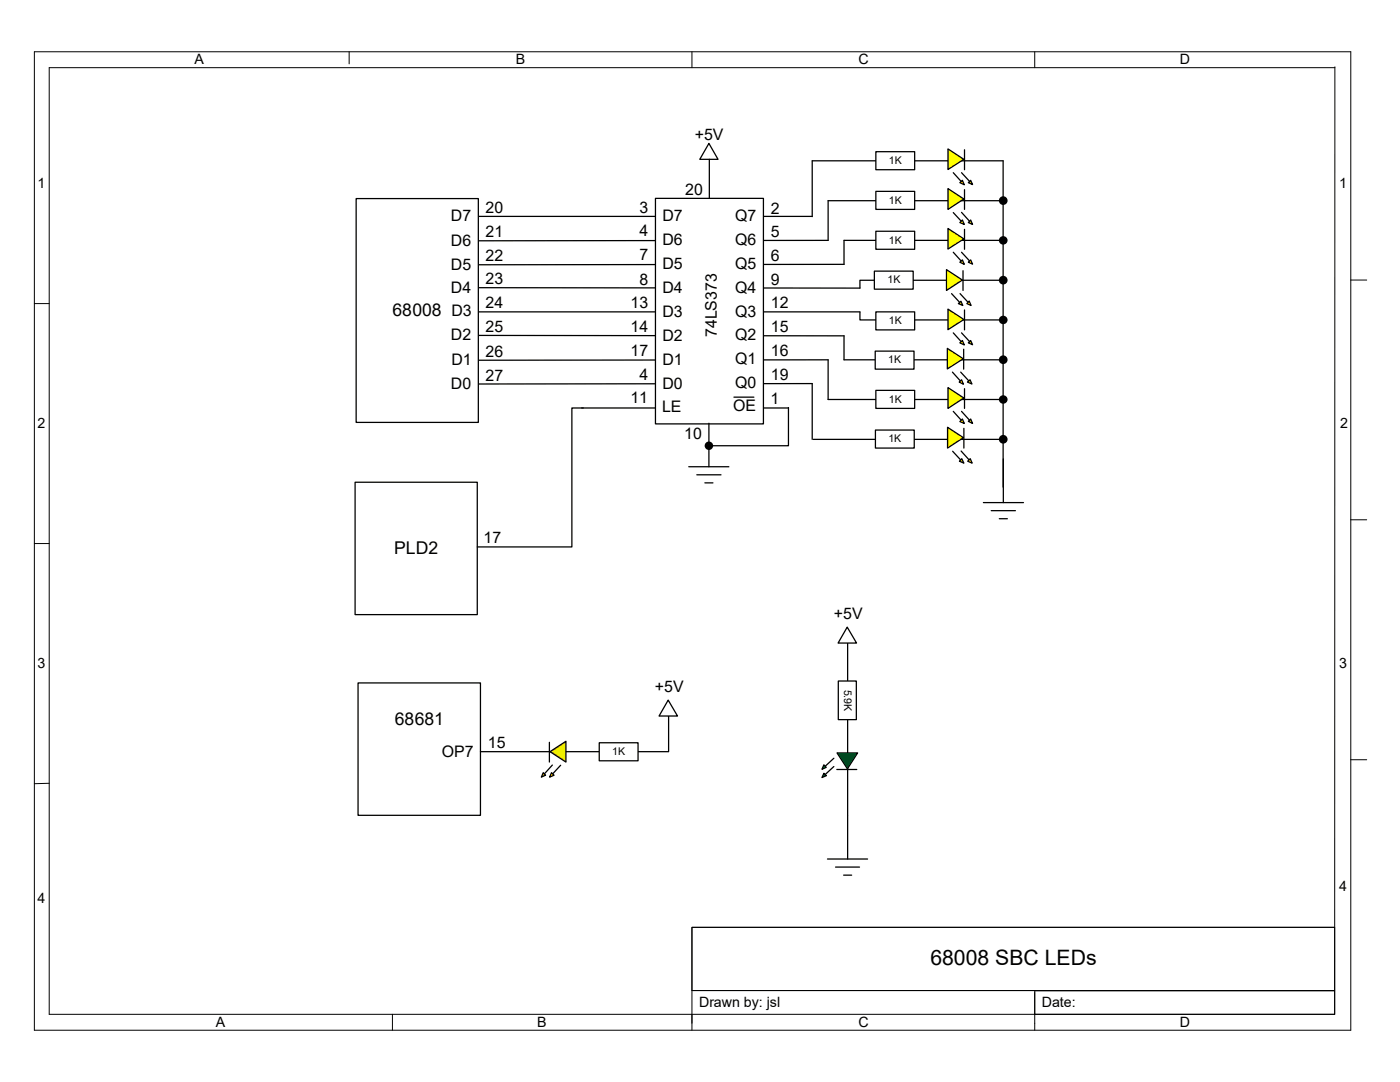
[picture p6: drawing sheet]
<svg xmlns="http://www.w3.org/2000/svg" width="279mm" height="216mm" viewBox="0 0 279 216" stroke-linecap="round" stroke-linejoin="round" font-family="sans-serif">
<path d="M95.2 43.2h66.9M95.2 57.4l76.4 .1M165.3 48h-70.1M168.4 52.7l-73.2 .1M95.2 62.2h76.4M95.2 66.9l73.2 .1M162.1 76.5l-66.9 .1M165.3 71.8l-70.1 .1" fill="none" stroke="#000" stroke-width=".25"/>
<path d="M71.1 39.6h24.4v44.7h-24.4z" fill="#fff"/>
<path d="M71.1 39.6h24.4v44.7h-24.4zM116.1 81.4h41.3" fill="none" stroke="#000" stroke-width=".25"/>
<g fill="none" stroke="#000" stroke-width=".2">
<path d="M6.9 10.3h262.7v195.3h-262.7zM69.7 10.3v2.4M138.1 10.3v3.2M206.5 10.3v3.2M266.4 13.3v189.1h-256.6v-188.9h256.6M269.5 55.9h3.3M6.9 60.6h2.9M6.9 108.5h2.9M269.5 103.7h3.3M9.8 156.3l-2.9 .1M269.5 151.6h3.3M138.1 185h128.3v12.7h-128.3z"/>
<path d="M138.1 197.7h128.3M206.5 197.7h59.9v4.7h-59.9zM206.5 198v7.6M266.4 185h-128.3v19.2M78.3 202.4v3.2M138.1 202.4v3.2"/>
</g>
<path d="M130.8 39.6h21.6v45h-21.6z" fill="#fff"/>
<path d="M130.8 39.6h21.6v45h-21.6zM200.2 55.9h-28.6v1.6M146.5 79.2h4M171.6 62.3v1.5h28.6" fill="none" stroke="#000" stroke-width=".25"/>
<g fill="#000">
<circle cx="200.2" cy="55.9" r=".87"/>
<circle cx="200.2" cy="63.8" r=".86"/>
</g>
<path d="M191.3 60.6l.5-.5 .4 .9z" fill="#ff0"/>
<path d="M189.9 58.6l1.6 1.7M191.3 60.6l.5-.5 .4 .9z" fill="none" stroke="#000" stroke-width=".25"/>
<path d="M193.4 60.1l.4 .9-.8-.4z" fill="#ff0"/>
<path d="M191.6 58.6l1.6 1.7M193.4 60.1l.4 .9-.8-.4z" fill="none" stroke="#000" stroke-width=".25"/>
<path d="M188.9 53.8l3.2 2.1-3.2 2.1z" fill="#ff0"/>
<path d="M188.9 53.8l3.2 2.1-3.2 2.1zM192.2 54v4" fill="none" stroke="#000" stroke-width=".25"/>
<path d="M174.5 54.1h7.7v3.6h-7.7z" fill="#fff"/>
<path d="M174.5 54.1h7.7v3.6h-7.7zM165.3 79.7h34.9M168.4 71.8h31.8" fill="none" stroke="#000" stroke-width=".25"/>
<g fill="#000">
<circle cx="200.2" cy="79.7" r=".86"/>
<circle cx="200.2" cy="71.8" r=".87"/>
</g>
<path d="M191.6 68.4l.5-.5 .3 .9z" fill="#ff0"/>
<path d="M190.2 66.4l1.6 1.8M191.6 68.4l.5-.5 .3 .9z" fill="none" stroke="#000" stroke-width=".25"/>
<path d="M193.7 67.9l.4 .9-.8-.4z" fill="#ff0"/>
<path d="M191.9 66.4l1.6 1.7M193.7 67.9l.4 .9-.8-.4z" fill="none" stroke="#000" stroke-width=".25"/>
<path d="M189.2 61.7l3.2 2.1-3.2 2z" fill="#ff0"/>
<path d="M189.2 61.7l3.2 2.1-3.2 2zM192.5 61.8v4" fill="none" stroke="#000" stroke-width=".25"/>
<path d="M174.8 62.2h7.7v3.6h-7.7z" fill="#fff"/>
<path d="M200.2 32.1h-38.1v11.1M200.2 48h-31.8v4.7M200.2 40h-34.9v8M162.1 76.5v11.2M165.3 71.8v7.9M168.4 67v4.8M174.8 62.2h7.7v3.6h-7.7zM162.3 87.7h37.9" fill="none" stroke="#000" stroke-width=".25"/>
<g fill="#000">
<circle cx="200.2" cy="48" r=".86"/>
<circle cx="200.2" cy="40" r=".87"/>
<circle cx="200.2" cy="87.7" r=".87"/>
</g>
<path d="M191.9 75.8l.4 .9-.9-.5z" fill="#ff0"/>
<path d="M190.1 74.3l1.5 1.7M191.9 75.8l.4 .9-.9-.5z" fill="none" stroke="#000" stroke-width=".25"/>
<path d="M193.1 76.2l.5-.4 .4 .8z" fill="#ff0"/>
<path d="M191.7 74.3l1.6 1.6M193.1 76.2l.5-.4 .4 .8z" fill="none" stroke="#000" stroke-width=".25"/>
<path d="M189.1 69.5l3.1 2.1-3.1 2z" fill="#ff0"/>
<path d="M189.1 69.5l3.1 2.1-3.1 2zM192.3 69.7v4" fill="none" stroke="#000" stroke-width=".25"/>
<path d="M174.7 70.1h7.7v3.6h-7.7z" fill="#fff"/>
<path d="M174.7 70.1h7.7v3.6h-7.7z" fill="none" stroke="#000" stroke-width=".25"/>
<path d="M191.6 52.3l.5-.4 .3 .8z" fill="#ff0"/>
<path d="M190.2 50.3l1.6 1.8M191.6 52.3l.5-.4 .3 .8z" fill="none" stroke="#000" stroke-width=".25"/>
<path d="M193.7 51.9l.4 .8-.8-.4z" fill="#ff0"/>
<path d="M191.9 50.3l1.6 1.7M193.7 51.9l.4 .8-.8-.4z" fill="none" stroke="#000" stroke-width=".25"/>
<path d="M189.2 45.6l3.2 2.1-3.2 2z" fill="#ff0"/>
<path d="M189.2 45.6l3.2 2.1-3.2 2zM192.5 45.8v3.9" fill="none" stroke="#000" stroke-width=".25"/>
<path d="M174.8 46.1h7.7v3.6h-7.7z" fill="#fff"/>
<path d="M174.8 46.1h7.7v3.6h-7.7z" fill="none" stroke="#000" stroke-width=".25"/>
<path d="M192.1 43.9l.3 .9-.8-.4z" fill="#ff0"/>
<path d="M190.2 42.4l1.6 1.7M192.1 43.9l.3 .9-.8-.4z" fill="none" stroke="#000" stroke-width=".25"/>
<path d="M193.7 43.9l.4 .9-.8-.4z" fill="#ff0"/>
<path d="M191.9 42.4l1.6 1.7M193.7 43.9l.4 .9-.8-.4z" fill="none" stroke="#000" stroke-width=".25"/>
<path d="M189.2 37.6l3.2 2.1-3.2 2.1z" fill="#ff0"/>
<path d="M189.2 37.6l3.2 2.1-3.2 2.1zM192.5 37.8v4" fill="none" stroke="#000" stroke-width=".25"/>
<path d="M174.8 38.2h7.7v3.6h-7.7z" fill="#fff"/>
<path d="M174.8 38.2h7.7v3.6h-7.7z" fill="none" stroke="#000" stroke-width=".25"/>
<path d="M191.6 36.4l.5-.4 .3 .9z" fill="#ff0"/>
<path d="M190.2 34.5l1.6 1.7M191.6 36.4l.5-.4 .3 .9z" fill="none" stroke="#000" stroke-width=".25"/>
<path d="M193.7 36l.4 .8-.8-.4z" fill="#ff0"/>
<path d="M191.9 34.5l1.6 1.7M193.7 36l.4 .8-.8-.4z" fill="none" stroke="#000" stroke-width=".25"/>
<path d="M189.2 29.7l3.2 2.1-3.2 2z" fill="#ff0"/>
<path d="M189.2 29.7l3.2 2.1-3.2 2zM192.5 29.9v4" fill="none" stroke="#000" stroke-width=".25"/>
<path d="M174.8 30.3h7.7v3.6h-7.7z" fill="#fff"/>
<path d="M174.8 30.3h7.7v3.6h-7.7z" fill="none" stroke="#000" stroke-width=".25"/>
<path d="M192.1 83.6l.3 .9-.8-.4z" fill="#ff0"/>
<path d="M190.2 82.1l1.6 1.7M192.1 83.6l.3 .9-.8-.4z" fill="none" stroke="#000" stroke-width=".25"/>
<path d="M193.7 83.6l.4 .9-.8-.4z" fill="#ff0"/>
<path d="M191.9 82.1l1.6 1.7M193.7 83.6l.4 .9-.8-.4z" fill="none" stroke="#000" stroke-width=".25"/>
<path d="M189.2 77.3l3.2 2.1-3.2 2.1z" fill="#ff0"/>
<path d="M189.2 77.3l3.2 2.1-3.2 2.1zM192.5 77.6v3.9" fill="none" stroke="#000" stroke-width=".25"/>
<path d="M174.8 77.9h7.7v3.6h-7.7z" fill="#fff"/>
<path d="M174.8 77.9h7.7v3.6h-7.7z" fill="none" stroke="#000" stroke-width=".25"/>
<path d="M191.9 91.5l.5 .9-.9-.4z" fill="#ff0"/>
<path d="M190.1 90l1.6 1.7M191.9 91.5l.5 .9-.9-.4z" fill="none" stroke="#000" stroke-width=".25"/>
<path d="M193.1 92l.5-.5 .4 .9z" fill="#ff0"/>
<path d="M191.8 90l1.6 1.7M193.1 92l.5-.5 .4 .9z" fill="none" stroke="#000" stroke-width=".25"/>
<path d="M189.1 85.3l3.2 2-3.2 2.1z" fill="#ff0"/>
<path d="M189.1 85.3l3.2 2-3.2 2.1zM192.4 85.5v3.9" fill="none" stroke="#000" stroke-width=".25"/>
<path d="M174.7 85.8h7.8v3.6h-7.8z" fill="#fff"/>
<path d="M200.2 32.1v65.1M174.7 85.8h7.8v3.6h-7.8zM200.2 91.6v8.7M196.3 100.3h8M197.8 101.9h4.8M199.4 103.5h1.6" fill="none" stroke="#000" stroke-width=".25"/>
<path d="M141.5 28.6l1.8 3.2h-3.6z" fill="#fff"/>
<path d="M141.5 28.6l1.8 3.2h-3.6zM141.6 31.8v7.8M137.5 93.1h8M139.1 94.7h4.8M140.7 96.4h1.6M141.5 84.5v8.6M157.4 81.3v7.6h-15.9" fill="none" stroke="#000" stroke-width=".25"/>
<circle cx="141.5" cy="88.9" r=".85" fill="#000"/>
<path d="M70.9 96.2h24.3v26.4h-24.3z" fill="#fff"/>
<path d="M70.9 96.2h24.3v26.4h-24.3zM116.4 81.4h-2.3v27.7h-18.9" fill="none" stroke="#000" stroke-width=".25"/>
<path d="M71.5 136.3h24.4v26.4h-24.4z" fill="#fff"/>
<path d="M71.5 136.3h24.4v26.4h-24.4zM95.9 150h37.4M133.4 142.2v7.8" fill="none" stroke="#000" stroke-width=".25"/>
<path d="M133.3 139.7l1.9 3.2h-3.7z" fill="#fff"/>
<path d="M133.3 139.7l1.9 3.2h-3.7z" fill="none" stroke="#000" stroke-width=".25"/>
<path d="M110.1 154.2l.5 .5-.9 .4z" fill="#ffc000"/>
<path d="M110.1 154.2l.5 .5-.9 .4zM111.9 152.7l-1.6 1.7" fill="none" stroke="#000" stroke-width=".25"/>
<path d="M108.4 154.2l.5 .5-.9 .4z" fill="#ffc000"/>
<path d="M108.4 154.2l.5 .5-.9 .4zM110.2 152.7l-1.5 1.7" fill="none" stroke="#000" stroke-width=".25"/>
<path d="M109.8 150l3.1-2.1v4.2z" fill="#ffc000"/>
<path d="M109.6 148.1v4M109.8 150l3.1-2.1v4.2z" fill="none" stroke="#000" stroke-width=".25"/>
<path d="M119.6 148.2h7.7v3.6h-7.7z" fill="#fff"/>
<path d="M169.2 127.6v35.1M119.6 148.2h7.7v3.6h-7.7z" fill="none" stroke="#000" stroke-width=".25"/>
<path d="M169.1 125.1l1.8 3.2h-3.6z" fill="#fff"/>
<path d="M169.1 125.1l1.8 3.2h-3.6zM165.1 171.4h8M166.8 173h4.7M168.4 174.6h1.6M169.2 162.7v8.7" fill="none" stroke="#000" stroke-width=".25"/>
<path d="M164.4 152.6l.5 .5-.9 .4z" fill="#00b050"/>
<path d="M164.4 152.6l.5 .5-.9 .4zM166.4 151.3l-1.7 1.6" fill="none" stroke="#000" stroke-width=".25"/>
<path d="M164.4 154.3l.5 .5-.9 .4z" fill="#00b050"/>
<path d="M164.4 154.3l.5 .5-.9 .4zM166.4 153l-1.7 1.5" fill="none" stroke="#000" stroke-width=".25"/>
<path d="M167 150.2h4.2l-2.1 3.2z" fill="#00b050"/>
<path d="M167 153.5h4M167 150.2h4.2l-2.1 3.2z" fill="none" stroke="#000" stroke-width=".25"/>
<path d="M167.3 135.9h3.6v7.7h-3.6z" fill-rule="evenodd" fill="#fff"/>
<path d="M167.3 135.9h3.6v7.7h-3.6z" fill="none" stroke="#000" stroke-width=".25"/>
<text font-size="4.2" x="185.7" y="192.6">68008 SBC LEDs</text>
<g font-size="3.5">
<text x="78.4" y="63">68008 D3</text>
<text x="78.7" y="110.5">PLD2</text>
<text x="78.8" y="144.7">68681</text>
</g>
<g font-size="3.2">
<text x="138.6" y="27.9">+5V</text>
<text x="136.7" y="38.8">20</text>
<text x="90" y="44.2">D7</text>
<text x="96.9" y="42.6">20</text>
<text x="96.9" y="47.3">21</text>
<text x="127.6" y="42.5">3</text>
<text x="127.6" y="47.2">4</text>
<text x="132.2" y="44.2">D7</text>
<text x="146.7" y="44.1">Q7</text>
<text x="153.8" y="42.6">2</text>
<text x="153.8" y="47.3">5</text>
<text x="90" y="49">D6</text>
<text x="90" y="53.8">D5</text>
<text x="96.9" y="52.1">22</text>
<text x="127.6" y="51.9">7</text>
<text x="132.2" y="48.9">D6</text>
<text x="132.2" y="53.7">D5</text>
<text x="146.7" y="49">Q6</text>
<text x="146.7" y="53.7">Q5</text>
<text x="153.8" y="52">6</text>
<text x="90" y="58.4">D4</text>
<text x="96.9" y="56.7">23</text>
<text x="127.6" y="56.8">8</text>
<text x="132.2" y="58.5">D4</text>
<text x="146.7" y="58.5">Q4</text>
<text x="153.8" y="56.9">9</text>
<text x="96.9" y="61.6">24</text>
<text x="125.9" y="61.5">13</text>
<text x="132.2" y="63.2">D3</text>
<text x="146.7" y="63.2">Q3</text>
<text x="153.8" y="61.6">12</text>
<text x="90" y="67.8">D2</text>
<text x="96.9" y="66.2">25</text>
<text x="96.9" y="71.2">26</text>
<text x="125.9" y="66.2">14</text>
<text x="125.9" y="71">17</text>
<text x="132.2" y="68">D2</text>
<text x="143.1" y="67.3" transform="rotate(-90 143.1 67.3)">74LS373</text>
<text x="146.7" y="67.9">Q2</text>
<text x="153.8" y="66.3">15</text>
<text x="153.8" y="71.1">16</text>
<text x="90" y="77.6">D0</text>
<text x="90.1" y="72.9">D1</text>
<text x="96.9" y="75.9">27</text>
<text x="127.6" y="75.7">4</text>
<text x="132.2" y="72.8">D1</text>
<text x="132.2" y="77.6">D0</text>
<text x="146.7" y="72.7">Q1</text>
<text x="146.7" y="77.4">Q0</text>
<text x="153.8" y="75.9">19</text>
<text x="125.8" y="80.5">11</text>
<text x="132.1" y="82.2">LE</text>
<text x="146.3" y="82.1">OE</text>
<text x="153.8" y="80.6">1</text>
<text x="136.6" y="87.5">10</text>
<text x="96.5" y="108.3">17</text>
<text x="166.4" y="123.5">+5V</text>
<text x="130.7" y="138">+5V</text>
<text x="97.4" y="149.4">15</text>
<text x="88.2" y="151">OP7</text>
</g>
<g font-size="2.8">
<text x="38.8" y="12.8">A</text>
<text x="102.9" y="12.8">B</text>
<text x="171.3" y="12.8">C</text>
<text x="235.5" y="12.8">D</text>
<text x="7.5" y="37.5">1</text>
<text x="267.3" y="37.5">1</text>
<text x="7.5" y="85.4">2</text>
<text x="267.5" y="85.4">2</text>
<text x="7.5" y="133.3">3</text>
<text x="267.3" y="133.3">3</text>
<text x="267.3" y="177.8">4</text>
<text x="7.5" y="180.2">4</text>
<text x="139.5" y="201">Drawn by: jsl</text>
<text x="207.9" y="200.9">Date:</text>
<text x="43.1" y="205">A</text>
<text x="107.2" y="205">B</text>
<text x="171.3" y="205">C</text>
<text x="235.5" y="204.9">D</text>
</g>
<g font-size="2.1">
<text x="177.4" y="32.7">1K</text>
<text x="177.4" y="40.6">1K</text>
<text x="177.4" y="48.6">1K</text>
<text x="177.1" y="56.6">1K</text>
<text x="177.4" y="64.7">1K</text>
<text x="177.2" y="72.5">1K</text>
<text x="177.4" y="80.3">1K</text>
<text x="177.3" y="88.3">1K</text>
<text x="168.5" y="137.6" transform="rotate(90 168.5 137.6)">5.9K</text>
<text x="122.2" y="150.7">1K</text>
</g>
</svg>
